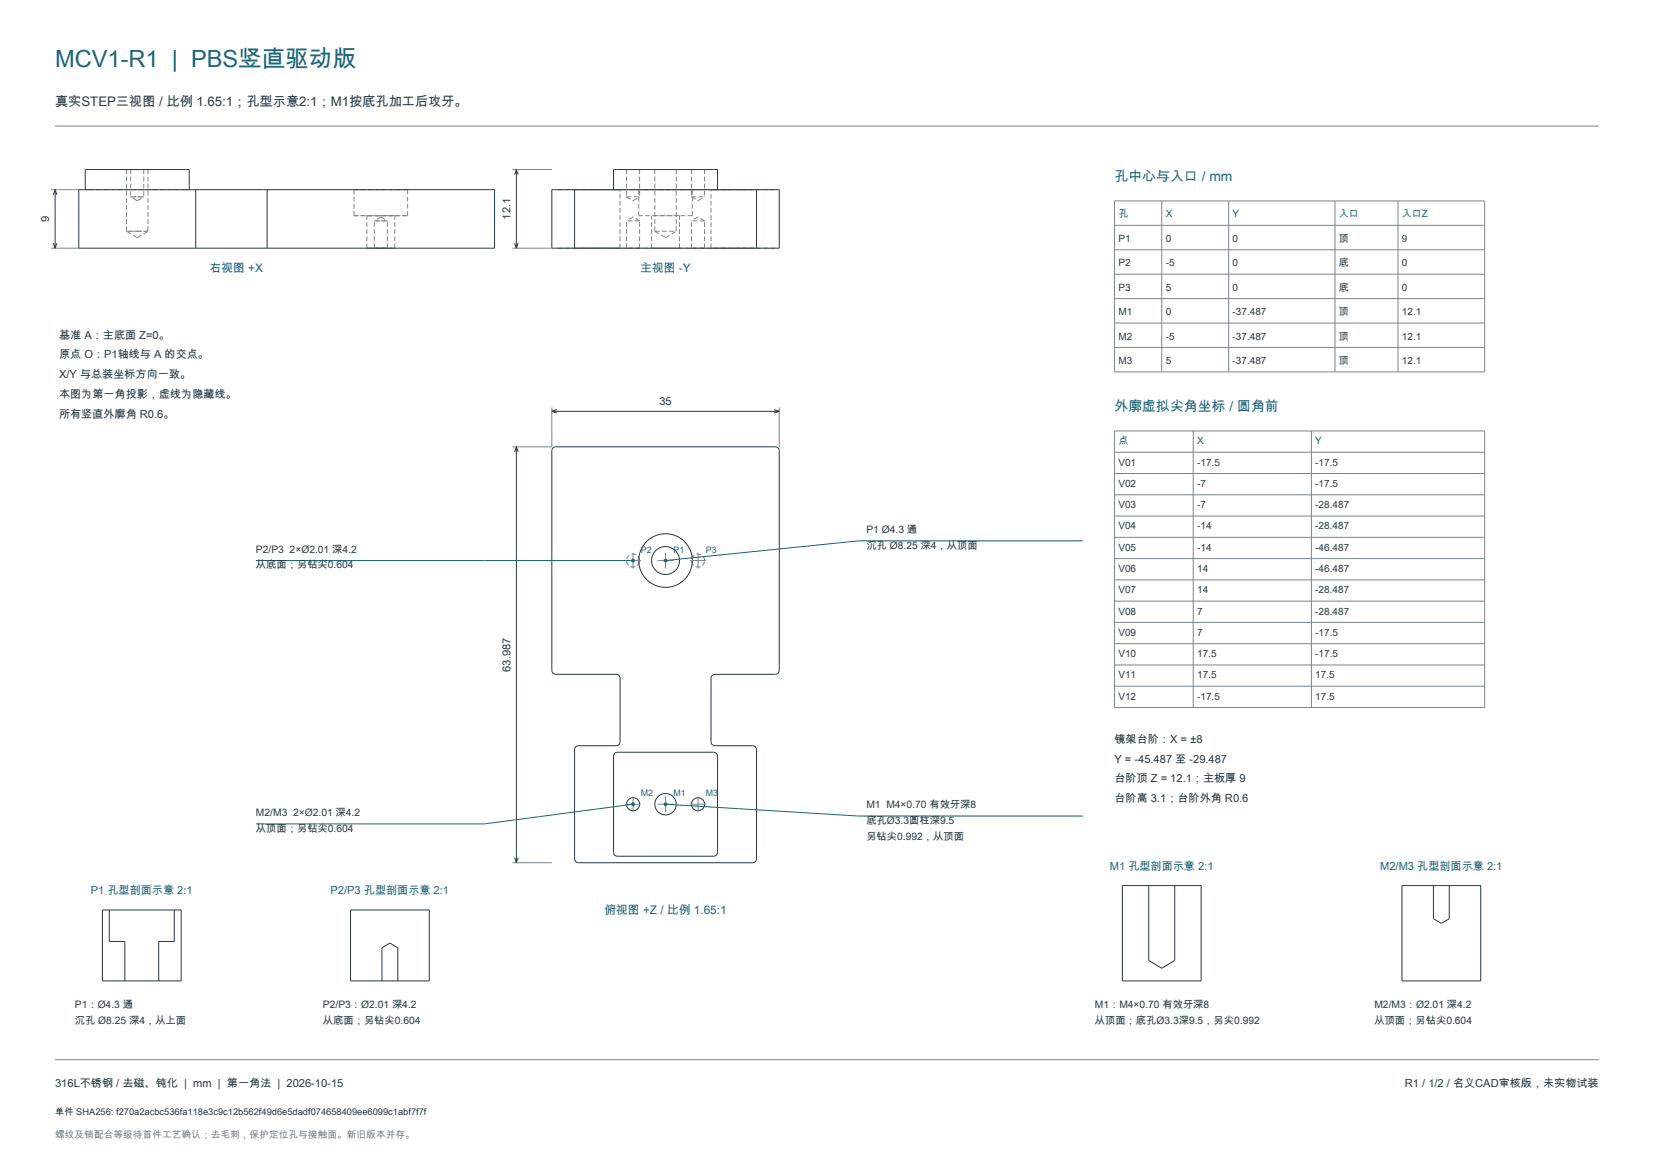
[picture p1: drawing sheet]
<svg xmlns="http://www.w3.org/2000/svg" width="420mm" height="297mm" viewBox="0 0 420 297" stroke-linecap="round" stroke-linejoin="round" font-family="sans-serif">
<g fill="none" stroke="#7a858d" stroke-width=".25">
<path d="M14 32h392M13 48.1h7M130.1 43h10M13 63h7M130.1 63h10M140.1 103.4v10h-10M197.9 103.4v10M158.7 142.3h4.1M160.8 140.3v4M167 142.3h4M169 140.3v4M175.3 142.3h3.9"/>
<path d="M177.2 140.3v4M130.1 219h10M158.7 204.1h4.1M160.8 202.2v3.9M167 204.1h4M169 202.2v3.9M175.3 204.1h3.9M177.2 202.2v3.9M14 269h392"/>
</g>
<g fill="none" stroke="#7a858d" stroke-width=".25" stroke-dasharray="1.2 .6" stroke-linecap="butt">
<path d="M22.6 48.1h-.9M22.6 48.1h24.5M32.1 43h2.7M32.1 58.7h2.7M32.1 43v15.7M33.2 43h1.6M33.2 50h1.6M33.2 43v7M34.8 43h1.7M34.8 43h2.8M34.8 50h1.7M34.8 58.7h2.8"/>
<path d="M34.8 51l1.7-1M34.8 51l-1.6-1M36.5 43h-3.3M36.5 50h-3.3M36.5 43v7M37.6 43h-5.5M37.6 58.7h-5.5M37.6 43v15.7M48 48.1h-.9M89.9 48.1h6.8M89.9 54.8h6.8M89.9 54.8v-6.7"/>
<path d="M93.2 54.8h3.5M95 56.1h1.7M96.7 48.1h6.8M96.7 56.1h1.7M96.7 54.8h3.6M96.7 54.8h6.8M96.7 55.1l-1.7 1M96.7 55.1l1.7 1M98.4 56.1h-3.4M100.3 54.8h-7.1M103.5 48.1h-13.6M103.5 54.8h-13.6"/>
<path d="M103.5 54.8v-6.7M145.9 48.1h10.6M155.8 48.1h1M156.5 48.1h1M156.5 48.1h-9.6M159.1 43h3.3M159.1 50h3.3M159.1 43v7M159.1 50l1.7 1M160.8 55.1l-1.7 1M160.8 51l1.6-1M162.2 54.8v-6.7"/>
<path d="M162.4 56.1h-3.3M162.4 56.1l-1.6-1M162.4 43v7M166.3 43h5.4M166.3 58.7h5.4M166.3 43v15.7M166.3 58.7l2.7 1.6M171.7 43v15.7M172.5 54.8h-7M175.6 43h3.3M175.6 50h3.3M175.6 43v7"/>
<path d="M175.6 50l1.6 1M175.8 48.1h-13.6M175.8 54.8v-6.7M175.8 54.8h-13.6M177.2 55.1l-1.6 1M177.2 51l1.7-1M178.9 56.1h-3.3M178.9 56.1l-1.7-1M178.9 43v7M181.2 48.1h-24.4M181.5 48.1h-.9M181.5 48.1h10.6"/>
<path d="M182.2 48.1h-1M191.1 48.1h-9.6M196.9 48.1h-55.8M34.8 60.3l2.8-1.6M34.8 60.3l-2.7-1.6M93.2 63h3.5M93.2 63v-8.2M95 63h1.7M95 63v-6.9M96.7 63h1.7M96.7 63h3.6M98.4 63h-3.4"/>
<path d="M98.4 63v-6.9M100.3 63h-7.1M100.3 63v-8.2M145.9 63h10.6M156.5 63h1M156.5 63h-9.6M157.5 63v-14.9M159.1 63v-6.9M162.4 63h-3.3M162.4 63v-6.9M165.5 63v-8.2M169 60.3l2.7-1.6"/>
<path d="M172.5 63h-7M172.5 63v-8.2M175.6 63v-6.9M178.9 63h-3.3M178.9 63v-6.9M180.6 63v-14.9M181.5 63h-.9M181.5 63h10.6M191.1 63h-9.6M196.9 63h-55.8M162.4 142.3a1.66 1.66 0 0 0-2.4-1.5 1.66 1.66 0 0 0-.3 2.8 1.66 1.66 0 0 0 2.7-1v-.3M178.9 142.3a1.66 1.66 0 0 0-2.4-1.5 1.66 1.66 0 0 0-.3 2.8 1.66 1.66 0 0 0 2.7-1v-.3"/>
</g>
<g fill="none" stroke="#253943" stroke-width=".25">
<path d="M14 48.1v14.9M14 48.1l.4 1.4M14 48.1l-.4 1.4M21.7 48.1v-5.1h26.3v5.1M49.7 48.1h-29.7v14.9h29.7M49.7 48.1h18.1M49.7 48.1v14.9M67.8 48.1h57.8v14.9h-57.8M67.8 48.1v14.9M131.1 43v20M131.1 43l.5 1.3M131.1 43l-.4 1.3"/>
<path d="M145.9 48.1h-5.8v14.9h5.8M145.9 48.1h46.2M145.9 48.1v14.9M155.8 48.1v-5.1h26.4v5.1M192.1 48.1h5.8v14.9h-5.8M192.1 48.1v14.9M13.6 61.7l.4 1.3M14.4 61.7l-.4 1.3M49.7 63h18.1M130.7 61.7l.4 1.3M131.6 61.7l-.5 1.3M145.9 63h46.2"/>
<path d="M131.1 113.4v105.6M131.1 113.4l.5 1.3M131.1 113.4l-.4 1.3M140.1 104.4h57.8M140.1 104.4l1.3 .5M140.5 113.6l.6-.2h55.8l.6 .2 .3 .4 .1 56.4-.4 .6-.6 .2h-15.4l-.7 .3-.2 .7v16.1l.2 .6 .7 .4h9.6l.6 .2 .4 .6v27.9l-.2 .6-.4 .3-44.6 .1-.6-.2-.3-.4-.1-28.3 .4-.6 .6-.2h9.6l.7-.4 .3-.6v-16.1l-.3-.7-.7-.3h-15.4l-.6-.2-.4-.6v-56zM141.4 104l-1.3 .4M196.6 104l1.3 .4M197.9 104.4l-1.3 .5M156 191.3l.8-.4h24.4l.6 .3 .4 .7v24.5l-.2 .6-.8 .4h-24.4l-.6-.3-.4-.7v-24.5zM130.7 217.7l.4 1.3M131.6 217.7l-.5 1.3"/>
<circle cx="169" cy="142.3" r="3.5"/>
<circle cx="169" cy="142.3" r="6.8"/>
<circle cx="160.7" cy="204.1" r="1.66"/>
<circle cx="169" cy="204.2" r="2.72"/>
<circle cx="177.2" cy="204.1" r="1.66"/>
</g>
<path d="M275 137.3h-57l-49 5" fill="none" stroke="#19637c" stroke-width=".25"/>
<circle cx="169" cy="142.3" r=".5" fill="#19637c"/>
<path d="M65 142.3h95.8" fill="none" stroke="#19637c" stroke-width=".25"/>
<circle cx="160.7" cy="142.3" r=".5" fill="#19637c"/>
<path d="M169 204.1l49 3.1h57" fill="none" stroke="#19637c" stroke-width=".25"/>
<circle cx="169" cy="204.2" r=".5" fill="#19637c"/>
<path d="M160.8 204.1l-37.8 5.1h-58" fill="none" stroke="#19637c" stroke-width=".25"/>
<circle cx="160.7" cy="204.2" r=".5" fill="#19637c"/>
<g fill="none" stroke="#7a858d" stroke-width=".25">
<path d="M283 51h94v43.4h-94zM283 57.2h94M295 51v43.4M312 51v43.4M339 51v43.4M355 51v43.4M283 63.4h94M283 69.6h94M283 75.8h94M283 82h94M283 88.2h94M283 109.4h94v70.2h-94z"/>
<path d="M283 114.8h94M303 109.4v70.2M333 109.4v70.2M283 120.2h94M283 125.6h94M283 131h94M283 136.4h94M283 141.8h94M283 147.2h94M283 152.6h94M283 158h94M283 163.4h94"/>
<path d="M283 168.8h94M283 174.2h94"/>
</g>
<path d="M26 231h20v18h-20zM27.8 231v8h3.9v10M44.3 231v8h-4v10M89 231h20v18h-20zM285 224.8h20v24.2h-20zM291.7 224.8v19l3.3 2 3.3-2v-19M356 224.8h20v24.2h-20zM364 224.8v8.4l2 1.2 2-1.2v-8.4M97 249v-8.4l2-1.2 2 1.2v8.4" fill="none" stroke="#253943" stroke-width=".25"/>
<text font-size="6" fill="#19637c" x="14" y="17">MCV1-R1 | PBS竖直驱动版</text>
<g font-size="3.5" fill="#19637c">
<text x="283" y="46">孔中心与入口 / mm</text>
<text x="283" y="104.4">外廓虚拟尖角坐标 / 圆角前</text>
</g>
<text font-size="3.4" fill="#253943" x="14" y="27">真实STEP三视图 / 比例 1.65:1；孔型示意2:1；M1按底孔加工后攻牙。</text>
<g font-size="3" fill="#19637c">
<text x="53.2" y="69">右视图 +X</text>
<text x="162.6" y="69">主视图 -Y</text>
<text x="153.5" y="232">俯视图 +Z / 比例 1.65:1</text>
</g>
<g font-size="2.8" fill="#253943">
<text x="12.5" y="56.4" transform="rotate(-90 12.5 56.4)">9</text>
<text x="129.6" y="55.8" transform="rotate(-90 129.6 55.8)">12.1</text>
<text x="15" y="86">基准 A：主底面 Z=0。</text>
<text x="15" y="91">原点 O：P1轴线与 A 的交点。</text>
<text x="15" y="96">X/Y 与总装坐标方向一致。</text>
<text x="15" y="101">本图为第一角投影，虚线为隐藏线。</text>
<text x="15" y="106">所有竖直外廓角 R0.6。</text>
<text x="167.4" y="102.9">35</text>
<text x="129.6" y="170.5" transform="rotate(-90 129.6 170.5)">63.987</text>
<text x="283" y="188.6">镜架台阶：X = ±8</text>
<text x="283" y="193.6">Y = -45.487 至 -29.487</text>
<text x="283" y="198.6">台阶顶 Z = 12.1；主板厚 9</text>
<text x="283" y="203.6">台阶高 3.1；台阶外角 R0.6</text>
<text x="14" y="276">316L不锈钢 / 去磁、钝化 | mm | 第一角法 | 2026-10-15</text>
<text x="356.8" y="276">R1 / 1/2 / 名义CAD审核版，未实物试装</text>
</g>
<g font-size="2.8" fill="#19637c">
<text x="281.8" y="220.8">M1 孔型剖面示意 2:1</text>
<text x="350.5" y="220.8">M2/M3 孔型剖面示意 2:1</text>
<text x="23.1" y="227">P1 孔型剖面示意 2:1</text>
<text x="83.9" y="227">P2/P3 孔型剖面示意 2:1</text>
</g>
<g font-size="2.6" fill="#253943">
<text x="220" y="135.3">P1 Ø4.3 通</text>
<text x="65" y="140.3">P2/P3 2×Ø2.01 深4.2</text>
<text x="220" y="139.3">沉孔 Ø8.25 深4，从顶面</text>
<text x="65" y="144.3">从底面；另钻尖0.604</text>
<text x="65" y="207.2">M2/M3 2×Ø2.01 深4.2</text>
<text x="220" y="205.1">M1 M4×0.70 有效牙深8</text>
<text x="220" y="209.2">底孔Ø3.3圆柱深9.5</text>
<text x="65" y="211.2">从顶面；另钻尖0.604</text>
<text x="220" y="213.2">另钻尖0.992，从顶面</text>
<text x="19" y="256">P1：Ø4.3 通</text>
<text x="82" y="256">P2/P3：Ø2.01 深4.2</text>
<text x="278" y="256">M1：M4×0.70 有效牙深8</text>
<text x="349" y="256">M2/M3：Ø2.01 深4.2</text>
<text x="19" y="260">沉孔 Ø8.25 深4，从上面</text>
<text x="82" y="260">从底面；另钻尖0.604</text>
<text x="278" y="260">从顶面；底孔Ø3.3深9.5，另尖0.992</text>
<text x="349" y="260">从顶面；另钻尖0.604</text>
</g>
<g font-size="2.5" fill="#19637c">
<text x="284" y="55.2">孔</text>
<text x="296" y="55.2">X</text>
<text x="313" y="55.2">Y</text>
<text x="340" y="55.2">入口</text>
<text x="356" y="55.2">入口Z</text>
<text x="284" y="112.8">点</text>
<text x="304" y="112.8">X</text>
<text x="334" y="112.8">Y</text>
</g>
<g font-size="2.5" fill="#253943">
<text x="284" y="61.4">P1</text>
<text x="296" y="61.4">0</text>
<text x="313" y="61.4">0</text>
<text x="340" y="61.4">顶</text>
<text x="356" y="61.4">9</text>
<text x="284" y="67.6">P2</text>
<text x="296" y="67.6">-5</text>
<text x="313" y="67.6">0</text>
<text x="340" y="67.6">底</text>
<text x="356" y="67.6">0</text>
<text x="284" y="73.8">P3</text>
<text x="296" y="73.8">5</text>
<text x="313" y="73.8">0</text>
<text x="340" y="73.8">底</text>
<text x="356" y="73.8">0</text>
<text x="284" y="80">M1</text>
<text x="296" y="80">0</text>
<text x="313" y="80">-37.487</text>
<text x="340" y="80">顶</text>
<text x="356" y="80">12.1</text>
<text x="284" y="86.2">M2</text>
<text x="296" y="86.2">-5</text>
<text x="313" y="86.2">-37.487</text>
<text x="340" y="86.2">顶</text>
<text x="356" y="86.2">12.1</text>
<text x="284" y="92.4">M3</text>
<text x="296" y="92.4">5</text>
<text x="313" y="92.4">-37.487</text>
<text x="340" y="92.4">顶</text>
<text x="356" y="92.4">12.1</text>
<text x="284" y="118.2">V01</text>
<text x="304" y="118.2">-17.5</text>
<text x="334" y="118.2">-17.5</text>
<text x="284" y="123.6">V02</text>
<text x="304" y="123.6">-7</text>
<text x="334" y="123.6">-17.5</text>
<text x="284" y="129">V03</text>
<text x="304" y="129">-7</text>
<text x="334" y="129">-28.487</text>
<text x="284" y="134.4">V04</text>
<text x="304" y="134.4">-14</text>
<text x="334" y="134.4">-28.487</text>
<text x="284" y="139.8">V05</text>
<text x="304" y="139.8">-14</text>
<text x="334" y="139.8">-46.487</text>
<text x="284" y="145.2">V06</text>
<text x="304" y="145.2">14</text>
<text x="334" y="145.2">-46.487</text>
<text x="284" y="150.6">V07</text>
<text x="304" y="150.6">14</text>
<text x="334" y="150.6">-28.487</text>
<text x="284" y="156">V08</text>
<text x="284" y="161.4">V09</text>
<text x="304" y="156">7</text>
<text x="304" y="161.4">7</text>
<text x="334" y="156">-28.487</text>
<text x="334" y="161.4">-17.5</text>
<text x="284" y="166.8">V10</text>
<text x="304" y="166.8">17.5</text>
<text x="334" y="166.8">-17.5</text>
<text x="284" y="172.2">V11</text>
<text x="304" y="172.2">17.5</text>
<text x="334" y="172.2">17.5</text>
<text x="284" y="177.6">V12</text>
<text x="304" y="177.6">-17.5</text>
<text x="334" y="177.6">17.5</text>
</g>
<text font-size="2.5" fill="#7a858d" x="14" y="289">螺纹及销配合等级待首件工艺确认；去毛刺，保护定位孔与接触面。新旧版本并存。</text>
<text font-size="2.4" fill="#253943" x="14" y="283">单件 SHA256: f270a2acbc536fa118e3c9c12b562f49d6e5dadf074658409ee6099c1abf7f7f</text>
<g font-size="2.3" fill="#19637c">
<text x="162.8" y="140.3">P2</text>
<text x="171" y="140.3">P1</text>
<text x="179.2" y="140.3">P3</text>
<text x="162.8" y="202.2">M2</text>
<text x="171" y="202.2">M1</text>
<text x="179.2" y="202.2">M3</text>
</g>
</svg>
